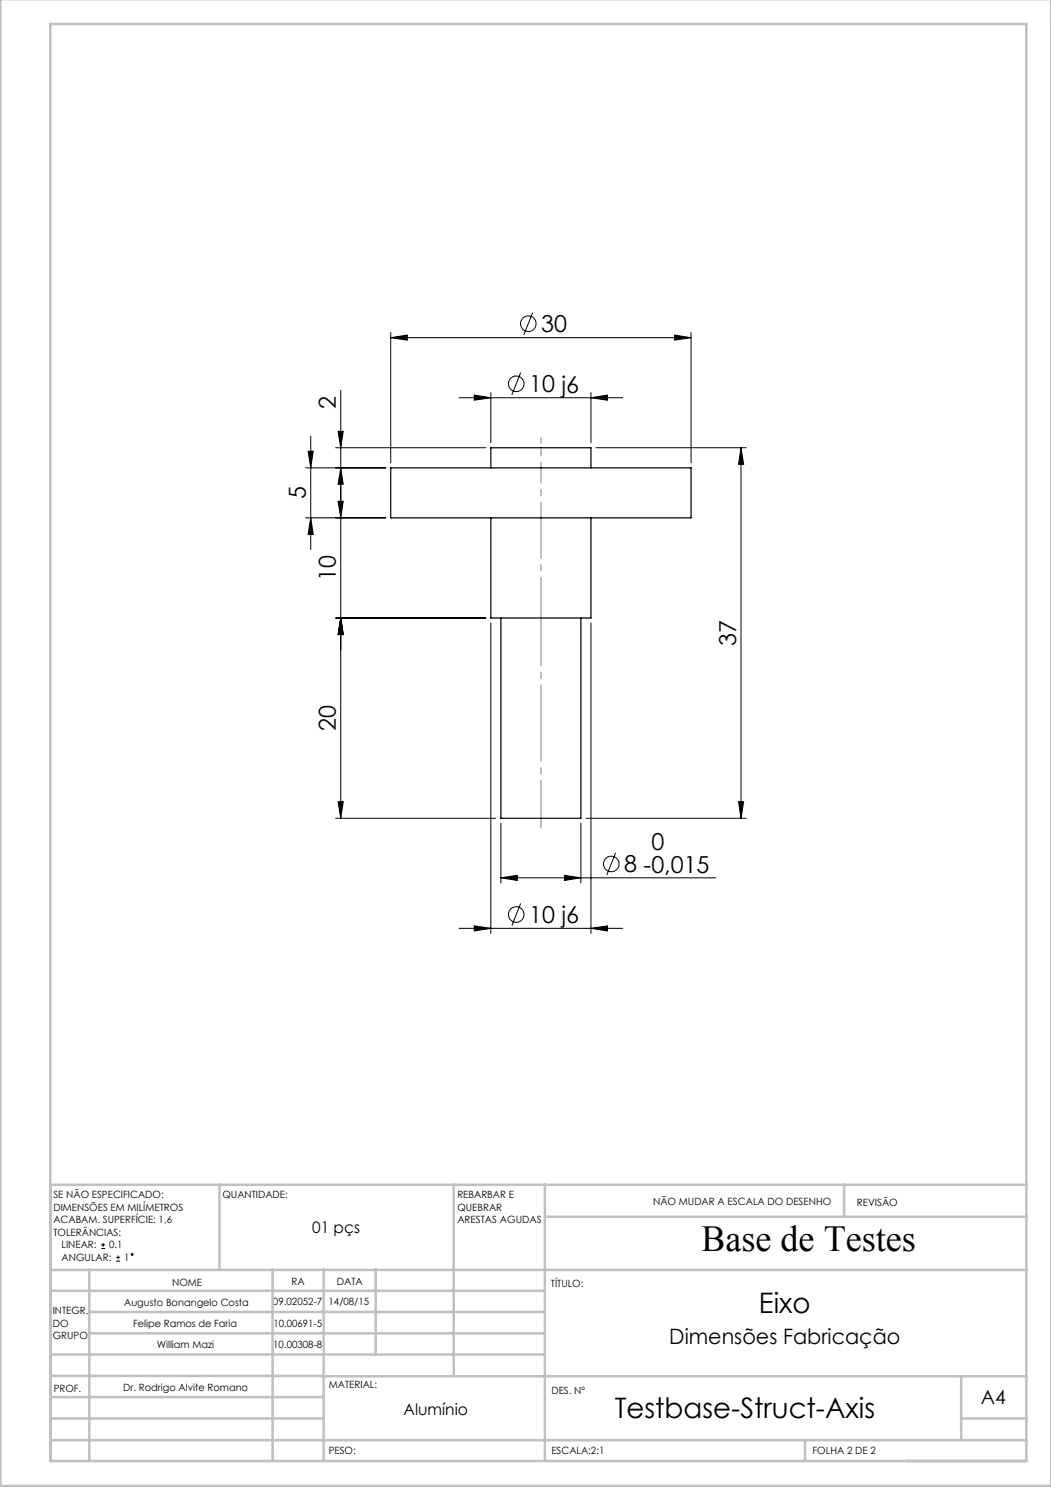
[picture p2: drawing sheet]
<svg xmlns="http://www.w3.org/2000/svg" width="210mm" height="297mm" viewBox="0 0 210 297" stroke-linecap="round" stroke-linejoin="round" font-family="sans-serif">
<g fill="none" stroke="#000" stroke-width=".2">
<path d="M68.1 77.9v85.5M78.1 67.4l3.3-.5v1zM78.1 66.4v26M78.1 67.4h60M91.7 79.4h32.7M94.8 78.9l3.3 .5-3.3 .5zM98.1 78.4v10M104 74.4l-1.7 4.5M106.4 62.4l-1.7 4.5M118.1 79.4l3.3-.5v1zM118.1 78.4v10M134.8 66.9l3.3 .5-3.3 .5z"/>
<path d="M138.1 66.4v26M61.1 93.4h16M61.6 90.1h1l-.5 3.3zM62.1 87.1v22.7M67.1 89.4h30M67.6 86.1h1l-.5 3.3zM68.1 93.4l.5 3.3h-1zM119.1 89.4h30M148.1 89.4l.5 3.3h-1zM148.1 89.4v74M61.1 103.4h16M62.1 103.4l.5 3.3h-1z"/>
<path d="M67.6 100.1h1l-.5 3.3zM67.1 123.4h30M68.1 123.4l.5 3.3h-1zM98.1 124.4v62M118.1 124.4v62M67.1 163.4h32M67.6 160.1h1l-.5 3.3zM100.1 175.3l3.3-.5v1.1zM100.1 164.4v12M100.1 175.3h43M112.8 174.8l3.3 .5-3.3 .6zM116.1 164.4v12"/>
<path d="M117.1 163.4h32M123 170.3l-1.8 4.5M147.6 160.1h1l-.5 3.3zM91.7 185.4h32.7M94.8 184.9l3.3 .5-3.3 .5zM104 180.4l-1.7 4.5M118.1 185.4l3.3-.5v1zM20.2 249.4h.8M20.2 248.6h.8M20.6 248.2v.8M23.2 251.9h.8M23.2 251.1h.8"/>
<path d="M23.6 250.8v.7"/>
<circle cx="103.2" cy="76.6" r="1.55"/>
<circle cx="105.6" cy="64.7" r="1.55"/>
<circle cx="122.1" cy="172.6" r="1.56"/>
<circle cx="103.2" cy="182.7" r="1.55"/>
<circle cx="26.4" cy="250.5" r=".19"/>
</g>
<path d="M108.1 165.4v-42" fill="none" stroke="#808080" stroke-width=".2" stroke-dasharray="15.2 1.3 1.3 1.3" stroke-dashoffset="5.7"/>
<path d="M108.1 93.4v10" fill="none" stroke="#808080" stroke-width=".2" stroke-dasharray="15.2 1.3 1.3 1.3" stroke-dashoffset="12.1"/>
<path d="M108.1 123.4v-20" fill="none" stroke="#808080" stroke-width=".2" stroke-dasharray="15.2 1.3 1.3 1.3" stroke-dashoffset="7.1"/>
<path d="M108.1 87.4v6" fill="none" stroke="#808080" stroke-width=".2" stroke-dasharray="15.2 1.3 1.3 1.3" stroke-dashoffset="14.1"/>
<g fill="none" stroke="#c0c0c0" stroke-width=".5">
<path d="M.1 -.1v296.9h209.9v-296.9M10.1 4.8h195v287h-195zM10.1 236.6h195M43.9 236.6v16.9M90.7 236.6v38.2M108.9 236.6v55.2M168.7 236.6v6.3M10.1 257.8h98.8M10.1 253.6h195M17.9 253.5v38.3M54.5 253.5v38.3M64.7 253.5v38.3"/>
<path d="M75.1 253.5v17M108.9 243h96.2M10.1 270.5h98.8M10.1 279h54.6M10.1 274.8h54.6M17.9 266.3h91M17.9 262h91M64.7 274.9h140.4M192.1 274.8v12.7M10.1 283.3h54.6M10.1 287.7h195M160.9 287.5v4.3"/>
<path d="M192.1 283.3h13"/>
</g>
<g fill="#000">
<path d="M78.1 67.4l3.3-.5v1zM134.8 66.9l3.3 .5-3.3 .5zM94.8 184.9l3.3 .5-3.3 .5zM118.1 185.4l3.3-.5v1zM100.1 175.3l3.3-.5v1.1zM112.8 174.8l3.3 .5-3.3 .6z"/>
<path d="M118.1 79.4l3.3-.5v1zM94.8 78.9l3.3 .5-3.3 .5z"/>
<path d="M67.6 86.1h1l-.5 3.3zM68.1 93.4l.5 3.3h-1zM61.6 90.1h1l-.5 3.3zM62.1 103.4l.5 3.3h-1zM67.6 100.1h1l-.5 3.3zM68.1 123.4l.5 3.3h-1zM68.1 123.4l.5 3.3h-1zM67.6 160.1h1l-.5 3.3zM148.1 89.4l.5 3.3h-1zM147.6 160.1h1l-.5 3.3z"/>
</g>
<path d="M78.1 93.4h60v10h-60zM98.1 93.4v-4h20v4M98.1 103.4v20h20v-20M100.1 123.4v40h16v-40" fill="none" stroke="#000" stroke-width=".25"/>
<text font-size="7.3" x="140.1" y="249.9">Base de Testes</text>
<g font-size="5.6">
<text x="151.6" y="262.3">Eixo</text>
<text x="122.8" y="283.3">Testbase-Struct-Axis</text>
</g>
<g font-size="4.7">
<text x="108.1" y="66.3">30</text>
<text x="67.1" y="81.8" transform="rotate(-90 67.1 81.8)">2</text>
<text x="105.7" y="78.3">10 j6</text>
<text x="61.1" y="99.7" transform="rotate(-90 61.1 99.7)">5</text>
<text x="67.1" y="116" transform="rotate(-90 67.1 116)">10</text>
<text x="147.1" y="129" transform="rotate(-90 147.1 129)">37</text>
<text x="67.1" y="146" transform="rotate(-90 67.1 146)">20</text>
<text x="130.1" y="169.8">0</text>
<text x="124.7" y="174.3">8 -0,015</text>
<text x="105.7" y="184.3">10 j6</text>
</g>
<text font-size="4.2" x="133.7" y="268.4">Dimensões Fabricação</text>
<text font-size="3.9" x="196" y="280.4">A4</text>
<g font-size="3.2">
<text x="62.4" y="246.2">01 pçs</text>
<text x="80.6" y="282.7">Alumínio</text>
</g>
<g font-size="2">
<text x="10.7" y="239.4">SE NÃO ESPECIFICADO:</text>
<text x="44.4" y="239.4">QUANTIDADE:</text>
<text x="91.4" y="239.3">REBARBAR E</text>
<text x="10.7" y="241.9">DIMENSÕES EM MILÍMETROS</text>
<text x="10.7" y="244.4">ACABAM. SUPERFÍCIE: 1,6</text>
<text x="91.4" y="241.8">QUEBRAR</text>
<text x="91.4" y="244.3">ARESTAS AGUDAS</text>
<text x="130.5" y="240.8">NÃO MUDAR A ESCALA DO DESENHO</text>
<text x="171.2" y="241">REVISÃO</text>
<text x="10.7" y="246.9">TOLERÂNCIAS:</text>
<text x="12.3" y="249.4">LINEAR:</text>
<text x="12.3" y="251.9">ANGULAR:</text>
<text x="21.8" y="249.4">0.1</text>
<text x="24.8" y="251.9">1</text>
<text x="34.4" y="256.8">NOME</text>
<text x="58.3" y="256.7">RA</text>
<text x="67.3" y="256.7">DATA</text>
<text x="110.1" y="257.1">TÍTULO:</text>
<text x="10.5" y="262.4">INTEGR.</text>
<text x="24.8" y="260.9">Augusto Bonangelo Costa</text>
<text x="54.5" y="260.7">09.02052-7</text>
<text x="65.7" y="260.7">14/08/15</text>
<text x="10.5" y="264.9">DO</text>
<text x="10.5" y="267.4">GRUPO</text>
<text x="26.6" y="265.1">Felipe Ramos de Faria</text>
<text x="31.3" y="269.2">William Mazi</text>
<text x="54.6" y="269.2">10.00308-8</text>
<text x="54.6" y="265.1">10.00691-5</text>
<text x="10.7" y="277.9">PROF.</text>
<text x="24.6" y="277.8">Dr. Rodrigo Alvite Romano</text>
<text x="65.7" y="277.3">MATERIAL:</text>
<text x="110.2" y="278.5">DES. Nº</text>
<text x="65.7" y="290.3">PESO:</text>
<text x="110.2" y="290.5">ESCALA:2:1</text>
<text x="162.4" y="290.4">FOLHA 2 DE 2</text>
</g>
</svg>
